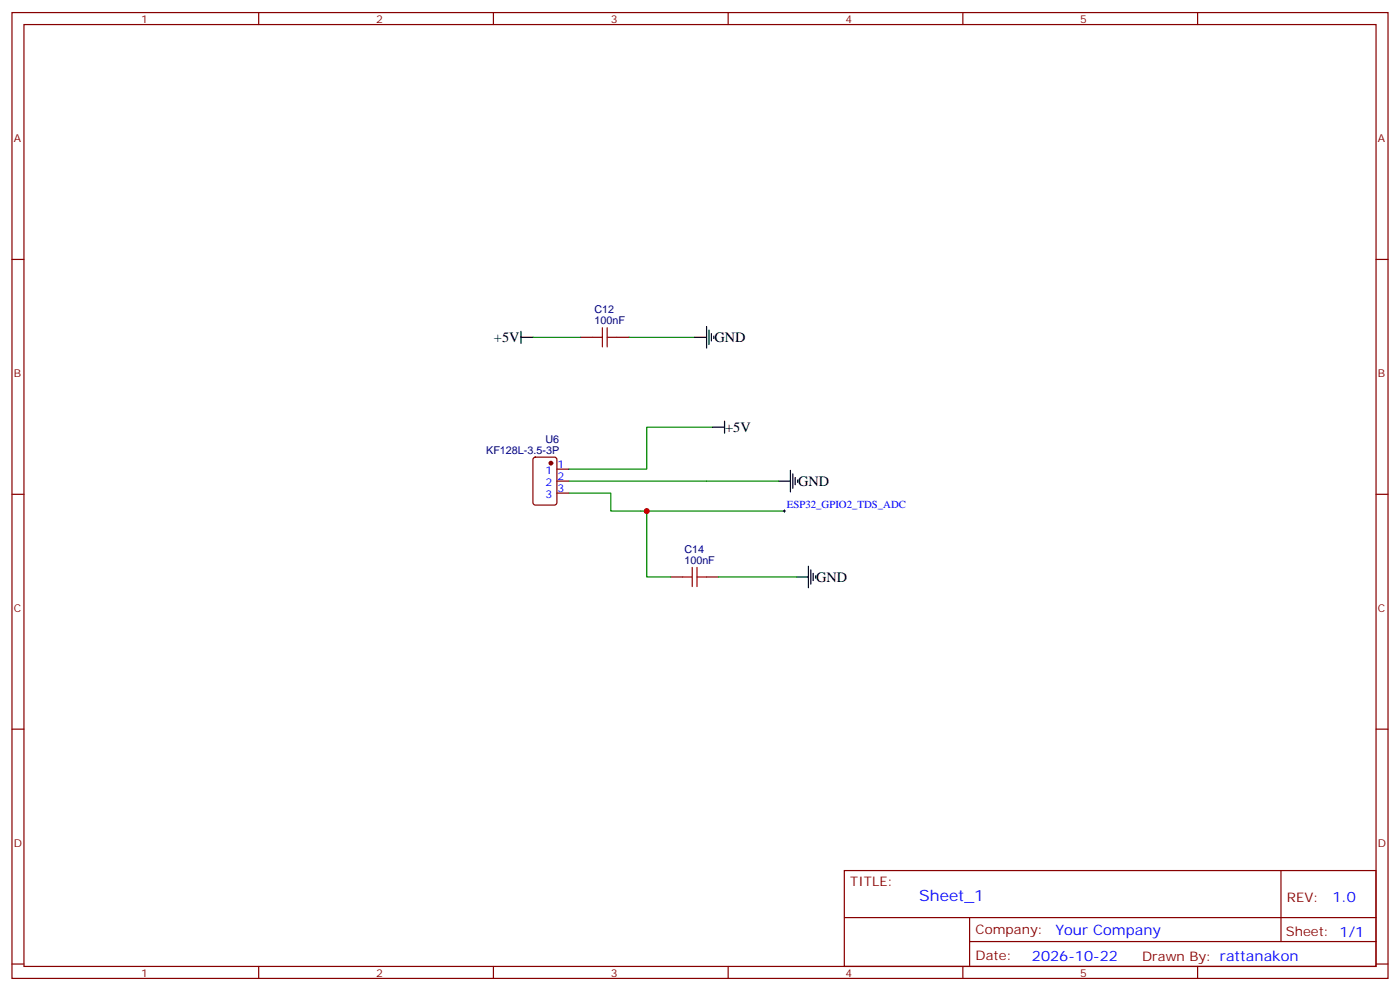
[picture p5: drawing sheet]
<svg xmlns="http://www.w3.org/2000/svg" width="412mm" height="292mm" viewBox="0 0 412 292" stroke-linecap="round" stroke-linejoin="round" font-family="sans-serif">
<g fill="none" stroke="#870000" stroke-width=".35">
<path d="M3.5 3.7h405.4v284.3h-405.4zM7.1 7.2h398.2v277.3h-398.2zM76.2 3.7v3.5M145.3 3.7v3.5M214.5 3.7v3.5M283.6 3.7v3.5M352.8 3.7v3.5M3.5 76.4h3.6M405.3 76.4h3.6M171.1 99.3h3.5M181.7 99.3h3.5M157.2 134.8l.5-.2h5.6l.7 .4v13l-.4 .6-5.9 .1-.7-.5v-12.9z"/>
<path d="M164 138.1h3.6M3.5 145.5h3.6M164 141.6h3.6M164 145.2h3.6M405.3 145.5h3.6M197.6 169.9h3.5M208.1 169.9h3.6M3.5 214.7h3.6M405.3 214.7h3.6M248.7 256.3h156.6v28.2h-156.6zM377.3 256.3v20.9M248.7 270.1h156.5"/>
<path d="M285.6 277.2h119.6M285.6 270.1v14.2M3.5 283.8h3.6M76.2 284.5v3.5M145.3 284.5v3.5M214.5 284.5v3.5M283.6 284.5v3.5M352.8 284.5v3.5M405.3 283.8h3.6"/>
</g>
<circle cx="162.3" cy="136.3" r=".53" fill="#870000" stroke="#870000" stroke-width=".35"/>
<path d="M157 99.3h14.1M185.2 99.3h19.4M209.9 125.8h-19.4v12.3h-22.9M167.6 145.2h12.3v5.3h51.2M167.6 141.6h61.7M190.5 150.5v19.4h7.1M211.7 169.9h22.9" fill="none" stroke="#008700" stroke-width=".35"/>
<g fill="none" stroke="#000" stroke-width=".35">
<path d="M153.5 99.3h3.5M153.5 97.5v3.6M204.6 99.3h3.5M208.1 96.1v6.4M208.8 97.2v4.2M209.5 98.2v2.2M210.3 99v.7M209.9 125.8h3.5M213.4 124v3.5M232.8 138.5v6.3M233.5 139.5v4.3M229.3 141.6h3.5"/>
<path d="M234.2 140.6v2.1M234.9 141.3v.7M234.6 169.9h3.5M238.1 166.7v6.3M238.8 167.7v4.3M239.5 168.8v2.1M240.2 169.5v.7"/>
</g>
<path d="M174.6 99.3h2.8M177.4 96.5v5.6M178.9 96.5v5.6M178.9 99.3h2.8M201.1 169.9h2.8M203.9 167v5.7M205.3 167v5.7M205.3 169.9h2.8" fill="none" stroke="#a10000" stroke-width=".35"/>
<path d="M230.7 150.5h.7M231.1 150.1v.7" fill="none" stroke="#000" stroke-width=".29"/>
<circle cx="190.5" cy="150.5" r=".88" fill="#c00"/>
<text font-size="4.6" fill="#00f" x="270.8" y="265.3">Sheet_1</text>
<g font-size="4.2">
<text x="145.5" y="100.7">+5V</text>
<text x="210.4" y="100.7">GND</text>
<text x="213.6" y="127.2">+5V</text>
<text x="235.1" y="143.1">GND</text>
<text x="240.4" y="171.3">GND</text>
</g>
<g font-size="4.2" fill="#00f">
<text x="392.5" y="265.6">1.0</text>
<text x="310.9" y="275.1">Your Company</text>
<text x="304" y="282.9">2026-10-22</text>
</g>
<g font-size="3.9" fill="#800">
<text x="250.5" y="260.9">TITLE:</text>
<text x="379.1" y="265.6">REV:</text>
<text x="287.4" y="275.1">Company:</text>
<text x="378.7" y="275.7">Sheet: 1/1</text>
<text x="287.4" y="282.8">Date:</text>
<text x="336.4" y="282.8">Drawn By: rattanakon</text>
</g>
<g font-size="3.2" fill="#800">
<text x="41.6" y="6.7">1</text>
<text x="110.8" y="6.7">2</text>
<text x="179.9" y="6.7">3</text>
<text x="249.1" y="6.7">4</text>
<text x="318.2" y="6.7">5</text>
<text x="4.1" y="41.8">A</text>
<text x="405.9" y="41.8">A</text>
<text x="4.1" y="110.9">B</text>
<text x="405.9" y="110.9">B</text>
<text x="4.1" y="180.1">C</text>
<text x="405.9" y="180.1">C</text>
<text x="4.1" y="249.2">D</text>
<text x="405.9" y="249.2">D</text>
<text x="41.6" y="287.5">1</text>
<text x="110.8" y="287.5">2</text>
<text x="179.9" y="287.5">3</text>
<text x="249.1" y="287.5">4</text>
<text x="318.2" y="287.5">5</text>
</g>
<g font-size="3.2" fill="#000080">
<text x="175.1" y="95.4">100nF</text>
<text x="175.1" y="92.2">C12</text>
<text x="160.7" y="130.4">U6</text>
<text x="143.2" y="133.5">KF128L-3.5-3P</text>
<text x="201.6" y="166">100nF</text>
<text x="201.6" y="162.8">C14</text>
</g>
<g font-size="3.2" fill="#00f">
<text x="164.2" y="137.8">1</text>
<text x="160.7" y="139.5">1</text>
<text x="160.7" y="143.1">2</text>
<text x="164.2" y="141.3">2</text>
<text x="160.7" y="146.6">3</text>
<text x="164.2" y="144.8">3</text>
<text x="231.8" y="149.6">ESP32_GPIO2_TDS_ADC</text>
</g>
</svg>
